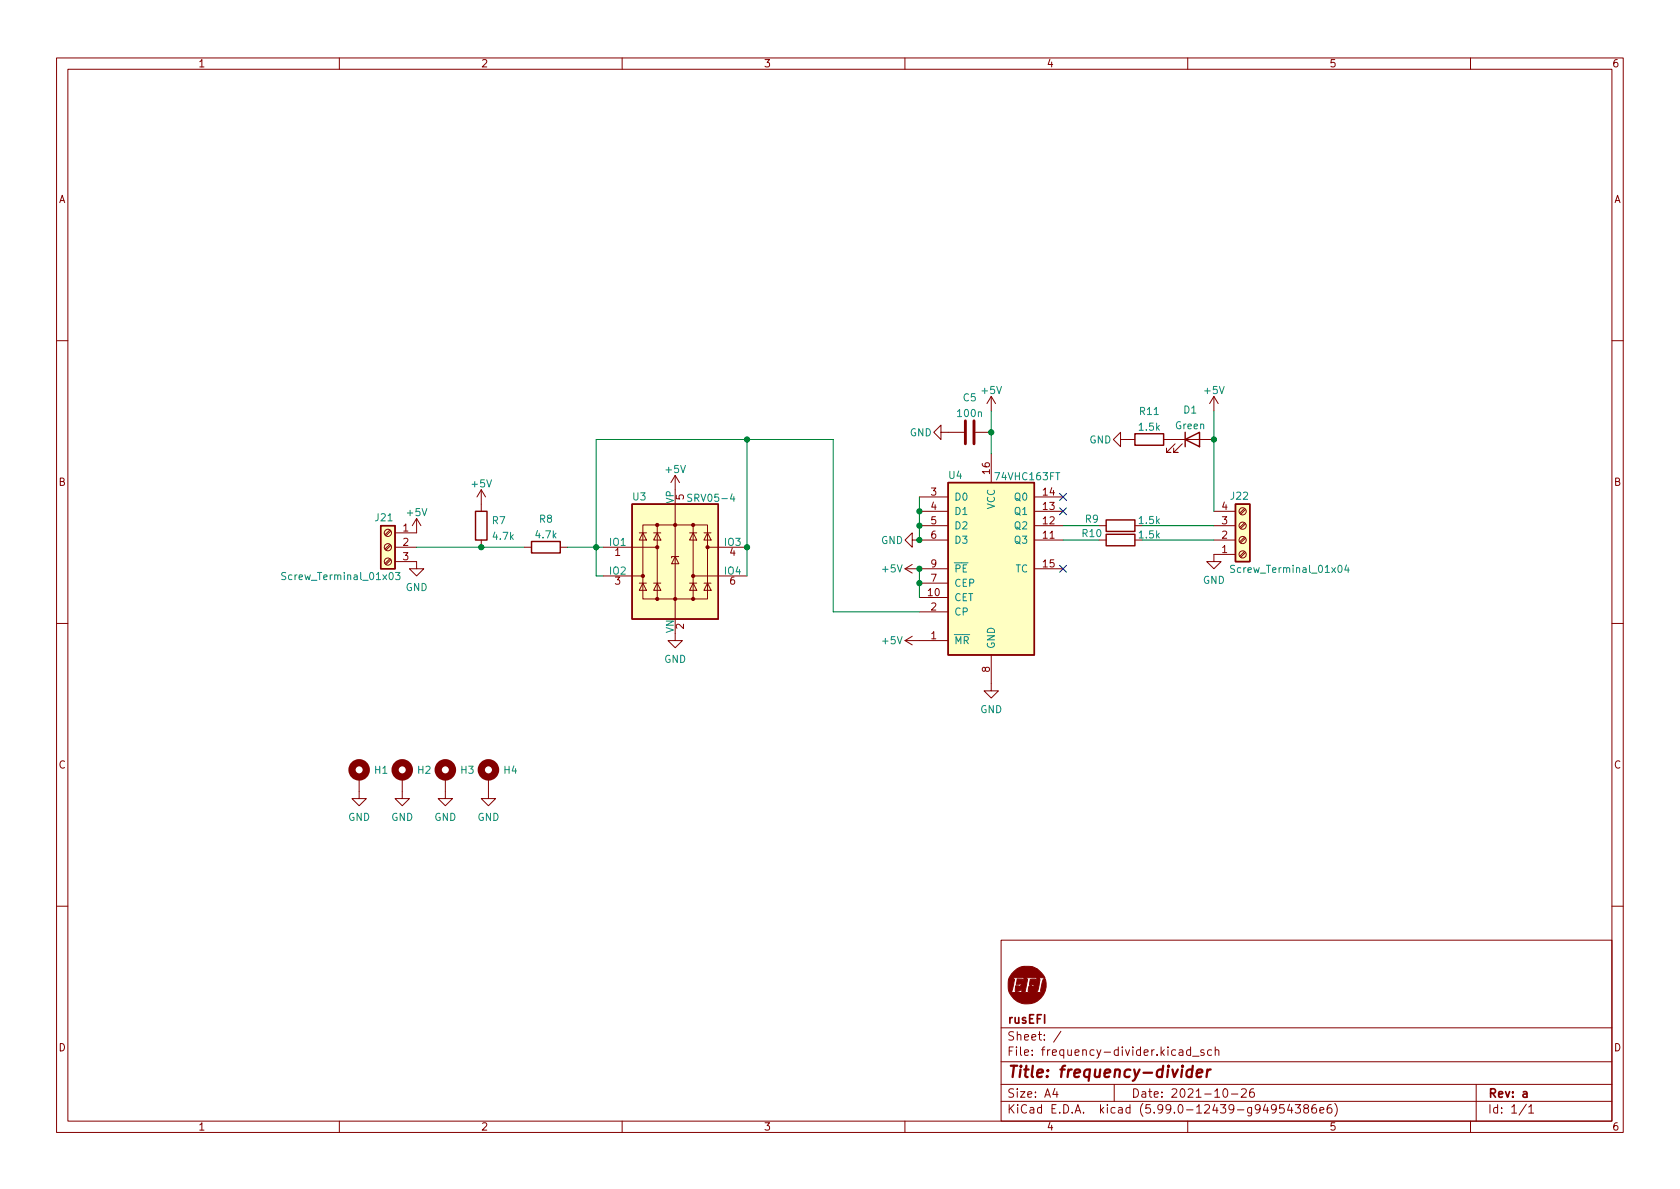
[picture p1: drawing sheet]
(kicad_sch (version 20210621) (generator eeschema)

 (paper "A4")

 (title_block
  (title "frequency-divider")
  (date "2021-10-26")
  (rev "a")
  (company "rusEFI"))

 (lib_symbols
  (symbol "74xx:74LS163" (pin_names (offset 1.016)) (in_bom yes) (on_board yes)
   (property "Reference" "U" (id 0) (at -7.62 16.51 0) (effects (font (size 1.27 1.27))))
   (property "Value" "74LS163" (id 1) (at -7.62 -16.51 0) (effects (font (size 1.27 1.27))))
   (property "Footprint" "" (id 2) (at 0 0 0) (effects (font (size 1.27 1.27)) hide))
   (property "Datasheet" "http://www.ti.com/lit/gpn/sn74LS163" (id 3) (at 0 0 0) (effects (font (size 1.27 1.27)) hide))
   (property "ki_locked" "" (id 4) (at 0 0 0) (effects (font (size 1.27 1.27))))
   (symbol "74LS163_1_0"
    (pin input line (at -12.7 -12.7 0) (length 5.08) (name "~{MR}" (effects (font (size 1.27 1.27)))) (number "1" (effects (font (size 1.27 1.27)))))
    (pin input line (at -12.7 -5.08 0) (length 5.08) (name "CET" (effects (font (size 1.27 1.27)))) (number "10" (effects (font (size 1.27 1.27)))))
    (pin output line (at 12.7 5.08 180) (length 5.08) (name "Q3" (effects (font (size 1.27 1.27)))) (number "11" (effects (font (size 1.27 1.27)))))
    (pin output line (at 12.7 7.62 180) (length 5.08) (name "Q2" (effects (font (size 1.27 1.27)))) (number "12" (effects (font (size 1.27 1.27)))))
    (pin output line (at 12.7 10.16 180) (length 5.08) (name "Q1" (effects (font (size 1.27 1.27)))) (number "13" (effects (font (size 1.27 1.27)))))
    (pin output line (at 12.7 12.7 180) (length 5.08) (name "Q0" (effects (font (size 1.27 1.27)))) (number "14" (effects (font (size 1.27 1.27)))))
    (pin output line (at 12.7 0 180) (length 5.08) (name "TC" (effects (font (size 1.27 1.27)))) (number "15" (effects (font (size 1.27 1.27)))))
    (pin power_in line (at 0 20.32 270) (length 5.08) (name "VCC" (effects (font (size 1.27 1.27)))) (number "16" (effects (font (size 1.27 1.27)))))
    (pin input line (at -12.7 -7.62 0) (length 5.08) (name "CP" (effects (font (size 1.27 1.27)))) (number "2" (effects (font (size 1.27 1.27)))))
    (pin input line (at -12.7 12.7 0) (length 5.08) (name "D0" (effects (font (size 1.27 1.27)))) (number "3" (effects (font (size 1.27 1.27)))))
    (pin input line (at -12.7 10.16 0) (length 5.08) (name "D1" (effects (font (size 1.27 1.27)))) (number "4" (effects (font (size 1.27 1.27)))))
    (pin input line (at -12.7 7.62 0) (length 5.08) (name "D2" (effects (font (size 1.27 1.27)))) (number "5" (effects (font (size 1.27 1.27)))))
    (pin input line (at -12.7 5.08 0) (length 5.08) (name "D3" (effects (font (size 1.27 1.27)))) (number "6" (effects (font (size 1.27 1.27)))))
    (pin input line (at -12.7 -2.54 0) (length 5.08) (name "CEP" (effects (font (size 1.27 1.27)))) (number "7" (effects (font (size 1.27 1.27)))))
    (pin power_in line (at 0 -20.32 90) (length 5.08) (name "GND" (effects (font (size 1.27 1.27)))) (number "8" (effects (font (size 1.27 1.27)))))
    (pin input line (at -12.7 0 0) (length 5.08) (name "~{PE}" (effects (font (size 1.27 1.27)))) (number "9" (effects (font (size 1.27 1.27))))))
   (symbol "74LS163_1_1"
    (rectangle (start -7.62 15.24) (end 7.62 -15.24) (stroke (width 0.254)) (fill (type background)))))
  (symbol "Connector:Screw_Terminal_01x03" (pin_names (offset 1.016) hide) (in_bom yes) (on_board yes)
   (property "Reference" "J" (id 0) (at 0 5.08 0) (effects (font (size 1.27 1.27))))
   (property "Value" "Screw_Terminal_01x03" (id 1) (at 0 -5.08 0) (effects (font (size 1.27 1.27))))
   (property "Footprint" "" (id 2) (at 0 0 0) (effects (font (size 1.27 1.27)) hide))
   (property "Datasheet" "~" (id 3) (at 0 0 0) (effects (font (size 1.27 1.27)) hide))
   (symbol "Screw_Terminal_01x03_1_1"
    (circle (center 0 -2.54) (radius 0.635) (stroke (width 0.1524)) (fill (type none)))
    (circle (center 0 0) (radius 0.635) (stroke (width 0.1524)) (fill (type none)))
    (circle (center 0 2.54) (radius 0.635) (stroke (width 0.1524)) (fill (type none)))
    (rectangle (start -1.27 3.81) (end 1.27 -3.81) (stroke (width 0.254)) (fill (type background)))
    (polyline (pts (xy -0.5334 -2.2098) (xy 0.3302 -3.048)) (stroke (width 0.1524)) (fill (type none)))
    (polyline (pts (xy -0.5334 0.3302) (xy 0.3302 -0.508)) (stroke (width 0.1524)) (fill (type none)))
    (polyline (pts (xy -0.5334 2.8702) (xy 0.3302 2.032)) (stroke (width 0.1524)) (fill (type none)))
    (polyline (pts (xy -0.3556 -2.032) (xy 0.508 -2.8702)) (stroke (width 0.1524)) (fill (type none)))
    (polyline (pts (xy -0.3556 0.508) (xy 0.508 -0.3302)) (stroke (width 0.1524)) (fill (type none)))
    (polyline (pts (xy -0.3556 3.048) (xy 0.508 2.2098)) (stroke (width 0.1524)) (fill (type none)))
    (pin passive line (at -5.08 2.54 0) (length 3.81) (name "Pin_1" (effects (font (size 1.27 1.27)))) (number "1" (effects (font (size 1.27 1.27)))))
    (pin passive line (at -5.08 0 0) (length 3.81) (name "Pin_2" (effects (font (size 1.27 1.27)))) (number "2" (effects (font (size 1.27 1.27)))))
    (pin passive line (at -5.08 -2.54 0) (length 3.81) (name "Pin_3" (effects (font (size 1.27 1.27)))) (number "3" (effects (font (size 1.27 1.27)))))))
  (symbol "Connector:Screw_Terminal_01x04" (pin_names (offset 1.016) hide) (in_bom yes) (on_board yes)
   (property "Reference" "J" (id 0) (at 0 5.08 0) (effects (font (size 1.27 1.27))))
   (property "Value" "Screw_Terminal_01x04" (id 1) (at 0 -7.62 0) (effects (font (size 1.27 1.27))))
   (property "Footprint" "" (id 2) (at 0 0 0) (effects (font (size 1.27 1.27)) hide))
   (property "Datasheet" "~" (id 3) (at 0 0 0) (effects (font (size 1.27 1.27)) hide))
   (symbol "Screw_Terminal_01x04_1_1"
    (circle (center 0 -5.08) (radius 0.635) (stroke (width 0.1524)) (fill (type none)))
    (circle (center 0 -2.54) (radius 0.635) (stroke (width 0.1524)) (fill (type none)))
    (circle (center 0 0) (radius 0.635) (stroke (width 0.1524)) (fill (type none)))
    (circle (center 0 2.54) (radius 0.635) (stroke (width 0.1524)) (fill (type none)))
    (rectangle (start -1.27 3.81) (end 1.27 -6.35) (stroke (width 0.254)) (fill (type background)))
    (polyline (pts (xy -0.5334 -4.7498) (xy 0.3302 -5.588)) (stroke (width 0.1524)) (fill (type none)))
    (polyline (pts (xy -0.5334 -2.2098) (xy 0.3302 -3.048)) (stroke (width 0.1524)) (fill (type none)))
    (polyline (pts (xy -0.5334 0.3302) (xy 0.3302 -0.508)) (stroke (width 0.1524)) (fill (type none)))
    (polyline (pts (xy -0.5334 2.8702) (xy 0.3302 2.032)) (stroke (width 0.1524)) (fill (type none)))
    (polyline (pts (xy -0.3556 -4.572) (xy 0.508 -5.4102)) (stroke (width 0.1524)) (fill (type none)))
    (polyline (pts (xy -0.3556 -2.032) (xy 0.508 -2.8702)) (stroke (width 0.1524)) (fill (type none)))
    (polyline (pts (xy -0.3556 0.508) (xy 0.508 -0.3302)) (stroke (width 0.1524)) (fill (type none)))
    (polyline (pts (xy -0.3556 3.048) (xy 0.508 2.2098)) (stroke (width 0.1524)) (fill (type none)))
    (pin passive line (at -5.08 2.54 0) (length 3.81) (name "Pin_1" (effects (font (size 1.27 1.27)))) (number "1" (effects (font (size 1.27 1.27)))))
    (pin passive line (at -5.08 0 0) (length 3.81) (name "Pin_2" (effects (font (size 1.27 1.27)))) (number "2" (effects (font (size 1.27 1.27)))))
    (pin passive line (at -5.08 -2.54 0) (length 3.81) (name "Pin_3" (effects (font (size 1.27 1.27)))) (number "3" (effects (font (size 1.27 1.27)))))
    (pin passive line (at -5.08 -5.08 0) (length 3.81) (name "Pin_4" (effects (font (size 1.27 1.27)))) (number "4" (effects (font (size 1.27 1.27)))))))
  (symbol "Device:C" (pin_numbers hide) (pin_names (offset 0.254)) (in_bom yes) (on_board yes)
   (property "Reference" "C" (id 0) (at 0.635 2.54 0) (effects (font (size 1.27 1.27)) (justify left)))
   (property "Value" "C" (id 1) (at 0.635 -2.54 0) (effects (font (size 1.27 1.27)) (justify left)))
   (property "Footprint" "" (id 2) (at 0.9652 -3.81 0) (effects (font (size 1.27 1.27)) hide))
   (property "Datasheet" "~" (id 3) (at 0 0 0) (effects (font (size 1.27 1.27)) hide))
   (symbol "C_0_1"
    (polyline (pts (xy -2.032 -0.762) (xy 2.032 -0.762)) (stroke (width 0.508)) (fill (type none)))
    (polyline (pts (xy -2.032 0.762) (xy 2.032 0.762)) (stroke (width 0.508)) (fill (type none))))
   (symbol "C_1_1"
    (pin passive line (at 0 3.81 270) (length 2.794) (name "~" (effects (font (size 1.27 1.27)))) (number "1" (effects (font (size 1.27 1.27)))))
    (pin passive line (at 0 -3.81 90) (length 2.794) (name "~" (effects (font (size 1.27 1.27)))) (number "2" (effects (font (size 1.27 1.27)))))))
  (symbol "Device:LED" (pin_numbers hide) (pin_names (offset 1.016) hide) (in_bom yes) (on_board yes)
   (property "Reference" "D" (id 0) (at 0 2.54 0) (effects (font (size 1.27 1.27))))
   (property "Value" "LED" (id 1) (at 0 -2.54 0) (effects (font (size 1.27 1.27))))
   (property "Footprint" "" (id 2) (at 0 0 0) (effects (font (size 1.27 1.27)) hide))
   (property "Datasheet" "~" (id 3) (at 0 0 0) (effects (font (size 1.27 1.27)) hide))
   (symbol "LED_0_1"
    (polyline (pts (xy -1.27 -1.27) (xy -1.27 1.27)) (stroke (width 0.254)) (fill (type none)))
    (polyline (pts (xy -1.27 0) (xy 1.27 0)) (stroke (width 0)) (fill (type none)))
    (polyline (pts (xy 1.27 -1.27) (xy 1.27 1.27) (xy -1.27 0) (xy 1.27 -1.27)) (stroke (width 0.254)) (fill (type none)))
    (polyline (pts (xy -3.048 -0.762) (xy -4.572 -2.286) (xy -3.81 -2.286) (xy -4.572 -2.286) (xy -4.572 -1.524)) (stroke (width 0)) (fill (type none)))
    (polyline (pts (xy -1.778 -0.762) (xy -3.302 -2.286) (xy -2.54 -2.286) (xy -3.302 -2.286) (xy -3.302 -1.524)) (stroke (width 0)) (fill (type none))))
   (symbol "LED_1_1"
    (pin passive line (at -3.81 0 0) (length 2.54) (name "K" (effects (font (size 1.27 1.27)))) (number "1" (effects (font (size 1.27 1.27)))))
    (pin passive line (at 3.81 0 180) (length 2.54) (name "A" (effects (font (size 1.27 1.27)))) (number "2" (effects (font (size 1.27 1.27)))))))
  (symbol "Device:R" (pin_numbers hide) (pin_names (offset 0)) (in_bom yes) (on_board yes)
   (property "Reference" "R" (id 0) (at 2.032 0 90) (effects (font (size 1.27 1.27))))
   (property "Value" "R" (id 1) (at 0 0 90) (effects (font (size 1.27 1.27))))
   (property "Footprint" "" (id 2) (at -1.778 0 90) (effects (font (size 1.27 1.27)) hide))
   (property "Datasheet" "~" (id 3) (at 0 0 0) (effects (font (size 1.27 1.27)) hide))
   (symbol "R_0_1"
    (rectangle (start -1.016 -2.54) (end 1.016 2.54) (stroke (width 0.254)) (fill (type none))))
   (symbol "R_1_1"
    (pin passive line (at 0 3.81 270) (length 1.27) (name "~" (effects (font (size 1.27 1.27)))) (number "1" (effects (font (size 1.27 1.27)))))
    (pin passive line (at 0 -3.81 90) (length 1.27) (name "~" (effects (font (size 1.27 1.27)))) (number "2" (effects (font (size 1.27 1.27)))))))
  (symbol "Mechanical:MountingHole_Pad" (pin_numbers hide) (pin_names (offset 1.016) hide) (in_bom yes) (on_board yes)
   (property "Reference" "H" (id 0) (at 0 6.35 0) (effects (font (size 1.27 1.27))))
   (property "Value" "MountingHole_Pad" (id 1) (at 0 4.445 0) (effects (font (size 1.27 1.27))))
   (property "Footprint" "" (id 2) (at 0 0 0) (effects (font (size 1.27 1.27)) hide))
   (property "Datasheet" "~" (id 3) (at 0 0 0) (effects (font (size 1.27 1.27)) hide))
   (symbol "MountingHole_Pad_0_1"
    (circle (center 0 1.27) (radius 1.27) (stroke (width 1.27)) (fill (type none))))
   (symbol "MountingHole_Pad_1_1"
    (pin input line (at 0 -2.54 90) (length 2.54) (name "1" (effects (font (size 1.27 1.27)))) (number "1" (effects (font (size 1.27 1.27)))))))
  (symbol "Power_Protection:SRV05-4" (pin_names (offset 0)) (in_bom yes) (on_board yes)
   (property "Reference" "U" (id 0) (at -5.08 11.43 0) (effects (font (size 1.27 1.27)) (justify right)))
   (property "Value" "SRV05-4" (id 1) (at 2.54 11.43 0) (effects (font (size 1.27 1.27)) (justify left)))
   (property "Footprint" "Package_TO_SOT_SMD:SOT-23-6" (id 2) (at 17.78 -11.43 0) (effects (font (size 1.27 1.27)) hide))
   (property "Datasheet" "http://www.onsemi.com/pub/Collateral/SRV05-4-D.PDF" (id 3) (at 0 0 0) (effects (font (size 1.27 1.27)) hide))
   (symbol "SRV05-4_0_0"
    (rectangle (start -5.715 6.477) (end 5.715 -6.604) (stroke (width 0)) (fill (type none)))
    (polyline (pts (xy -3.175 -6.604) (xy -3.175 6.477)) (stroke (width 0)) (fill (type none)))
    (polyline (pts (xy 3.175 6.477) (xy 3.175 -6.604)) (stroke (width 0)) (fill (type none))))
   (symbol "SRV05-4_0_1"
    (circle (center -5.715 -2.54) (radius 0.2794) (stroke (width 0)) (fill (type outline)))
    (circle (center -3.175 -6.604) (radius 0.2794) (stroke (width 0)) (fill (type outline)))
    (circle (center -3.175 2.54) (radius 0.2794) (stroke (width 0)) (fill (type outline)))
    (circle (center -3.175 6.477) (radius 0.2794) (stroke (width 0)) (fill (type outline)))
    (circle (center 0 -6.604) (radius 0.2794) (stroke (width 0)) (fill (type outline)))
    (circle (center 0 6.477) (radius 0.2794) (stroke (width 0)) (fill (type outline)))
    (circle (center 3.175 -6.604) (radius 0.2794) (stroke (width 0)) (fill (type outline)))
    (circle (center 3.175 -2.54) (radius 0.2794) (stroke (width 0)) (fill (type outline)))
    (circle (center 3.175 6.477) (radius 0.2794) (stroke (width 0)) (fill (type outline)))
    (circle (center 5.715 2.54) (radius 0.2794) (stroke (width 0)) (fill (type outline)))
    (rectangle (start -7.62 10.16) (end 7.62 -10.16) (stroke (width 0.254)) (fill (type background)))
    (polyline (pts (xy -7.747 2.54) (xy -3.175 2.54)) (stroke (width 0)) (fill (type none)))
    (polyline (pts (xy -7.62 -2.54) (xy -5.715 -2.54)) (stroke (width 0)) (fill (type none)))
    (polyline (pts (xy -5.08 -3.81) (xy -6.35 -3.81)) (stroke (width 0)) (fill (type none)))
    (polyline (pts (xy -5.08 5.08) (xy -6.35 5.08)) (stroke (width 0)) (fill (type none)))
    (polyline (pts (xy -2.54 -3.81) (xy -3.81 -3.81)) (stroke (width 0)) (fill (type none)))
    (polyline (pts (xy -2.54 5.08) (xy -3.81 5.08)) (stroke (width 0)) (fill (type none)))
    (polyline (pts (xy 0 10.16) (xy 0 -10.16)) (stroke (width 0)) (fill (type none)))
    (polyline (pts (xy 3.81 -3.81) (xy 2.54 -3.81)) (stroke (width 0)) (fill (type none)))
    (polyline (pts (xy 3.81 5.08) (xy 2.54 5.08)) (stroke (width 0)) (fill (type none)))
    (polyline (pts (xy 6.35 -3.81) (xy 5.08 -3.81)) (stroke (width 0)) (fill (type none)))
    (polyline (pts (xy 6.35 5.08) (xy 5.08 5.08)) (stroke (width 0)) (fill (type none)))
    (polyline (pts (xy 7.62 -2.54) (xy 3.175 -2.54)) (stroke (width 0)) (fill (type none)))
    (polyline (pts (xy 7.62 2.54) (xy 5.715 2.54)) (stroke (width 0)) (fill (type none)))
    (polyline (pts (xy 0.635 0.889) (xy -0.635 0.889) (xy -0.635 0.635)) (stroke (width 0)) (fill (type none)))
    (polyline (pts (xy -5.08 -5.08) (xy -6.35 -5.08) (xy -5.715 -3.81) (xy -5.08 -5.08)) (stroke (width 0)) (fill (type none)))
    (polyline (pts (xy -5.08 3.81) (xy -6.35 3.81) (xy -5.715 5.08) (xy -5.08 3.81)) (stroke (width 0)) (fill (type none)))
    (polyline (pts (xy -2.54 -5.08) (xy -3.81 -5.08) (xy -3.175 -3.81) (xy -2.54 -5.08)) (stroke (width 0)) (fill (type none)))
    (polyline (pts (xy -2.54 3.81) (xy -3.81 3.81) (xy -3.175 5.08) (xy -2.54 3.81)) (stroke (width 0)) (fill (type none)))
    (polyline (pts (xy 0.635 -0.381) (xy -0.635 -0.381) (xy 0 0.889) (xy 0.635 -0.381)) (stroke (width 0)) (fill (type none)))
    (polyline (pts (xy 3.81 -5.08) (xy 2.54 -5.08) (xy 3.175 -3.81) (xy 3.81 -5.08)) (stroke (width 0)) (fill (type none)))
    (polyline (pts (xy 3.81 3.81) (xy 2.54 3.81) (xy 3.175 5.08) (xy 3.81 3.81)) (stroke (width 0)) (fill (type none)))
    (polyline (pts (xy 6.35 -5.08) (xy 5.08 -5.08) (xy 5.715 -3.81) (xy 6.35 -5.08)) (stroke (width 0)) (fill (type none)))
    (polyline (pts (xy 6.35 3.81) (xy 5.08 3.81) (xy 5.715 5.08) (xy 6.35 3.81)) (stroke (width 0)) (fill (type none))))
   (symbol "SRV05-4_1_1"
    (pin passive line (at -12.7 2.54 0) (length 5.08) (name "IO1" (effects (font (size 1.27 1.27)))) (number "1" (effects (font (size 1.27 1.27)))))
    (pin passive line (at 0 -12.7 90) (length 2.54) (name "VN" (effects (font (size 1.27 1.27)))) (number "2" (effects (font (size 1.27 1.27)))))
    (pin passive line (at -12.7 -2.54 0) (length 5.08) (name "IO2" (effects (font (size 1.27 1.27)))) (number "3" (effects (font (size 1.27 1.27)))))
    (pin passive line (at 12.7 2.54 180) (length 5.08) (name "IO3" (effects (font (size 1.27 1.27)))) (number "4" (effects (font (size 1.27 1.27)))))
    (pin passive line (at 0 12.7 270) (length 2.54) (name "VP" (effects (font (size 1.27 1.27)))) (number "5" (effects (font (size 1.27 1.27)))))
    (pin passive line (at 12.7 -2.54 180) (length 5.08) (name "IO4" (effects (font (size 1.27 1.27)))) (number "6" (effects (font (size 1.27 1.27)))))))
  (symbol "power:+5V" (power) (pin_names (offset 0)) (in_bom yes) (on_board yes)
   (property "Reference" "#PWR" (id 0) (at 0 -3.81 0) (effects (font (size 1.27 1.27)) hide))
   (property "Value" "+5V" (id 1) (at 0 3.556 0) (effects (font (size 1.27 1.27))))
   (property "Footprint" "" (id 2) (at 0 0 0) (effects (font (size 1.27 1.27)) hide))
   (property "Datasheet" "" (id 3) (at 0 0 0) (effects (font (size 1.27 1.27)) hide))
   (symbol "+5V_0_1"
    (polyline (pts (xy -0.762 1.27) (xy 0 2.54)) (stroke (width 0)) (fill (type none)))
    (polyline (pts (xy 0 0) (xy 0 2.54)) (stroke (width 0)) (fill (type none)))
    (polyline (pts (xy 0 2.54) (xy 0.762 1.27)) (stroke (width 0)) (fill (type none))))
   (symbol "+5V_1_1"
    (pin power_in line (at 0 0 90) (length 0) hide (name "+5V" (effects (font (size 1.27 1.27)))) (number "1" (effects (font (size 1.27 1.27)))))))
  (symbol "power:GND" (power) (pin_names (offset 0)) (in_bom yes) (on_board yes)
   (property "Reference" "#PWR" (id 0) (at 0 -6.35 0) (effects (font (size 1.27 1.27)) hide))
   (property "Value" "GND" (id 1) (at 0 -3.81 0) (effects (font (size 1.27 1.27))))
   (property "Footprint" "" (id 2) (at 0 0 0) (effects (font (size 1.27 1.27)) hide))
   (property "Datasheet" "" (id 3) (at 0 0 0) (effects (font (size 1.27 1.27)) hide))
   (symbol "GND_0_1"
    (polyline (pts (xy 0 0) (xy 0 -1.27) (xy 1.27 -1.27) (xy 0 -2.54) (xy -1.27 -1.27) (xy 0 -1.27)) (stroke (width 0)) (fill (type none))))
   (symbol "GND_1_1"
    (pin power_in line (at 0 0 270) (length 0) hide (name "GND" (effects (font (size 1.27 1.27)))) (number "1" (effects (font (size 1.27 1.27)))))))
  (symbol "rusefi_logo:RUSEFI_LOGO" (pin_names (offset 1.016)) (in_bom yes) (on_board yes)
   (property "Reference" "G" (id 0) (at 0 -2.6162 0) (effects (font (size 1.524 1.524)) hide))
   (property "Value" "RUSEFI_LOGO" (id 1) (at 0 2.6162 0) (effects (font (size 1.524 1.524)) hide))
   (property "Footprint" "kicad6-libraries:rusefi_logo" (id 2) (at 0 0 0) (effects (font (size 1.27 1.27)) hide))
   (property "Datasheet" "" (id 3) (at 0 0 0) (effects (font (size 1.27 1.27)) hide))
   (symbol "RUSEFI_LOGO_0_0"
    (polyline (pts (xy 3.3528 0.4064) (xy 3.3274 0.5334) (xy 3.2766 0.8636) (xy 3.2004 1.0922) (xy 3.1242 1.2192) (xy 3.048 1.2192) (xy 3.0226 1.1938) (xy 2.8702 1.0922) (xy 2.8448 1.0668) (xy 2.7686 0.889) (xy 2.667 0.5588) (xy 2.5654 0.0762) (xy 2.5146 -0.1778) (xy 2.4384 -0.5588) (xy 2.3876 -0.8128) (xy 2.3876 -0.9906) (xy 2.3876 -1.0668) (xy 2.4384 -1.0922) (xy 2.4892 -1.0922) (xy 2.54 -1.1176) (xy 2.6162 -1.1938) (xy 2.5654 -1.2192) (xy 2.3876 -1.2446) (xy 2.1082 -1.27) (xy 2.0066 -1.27) (xy 1.7526 -1.2446) (xy 1.6256 -1.1938) (xy 1.6002 -1.143) (xy 1.7526 -1.0668) (xy 1.778 -1.0668) (xy 1.8542 -1.016) (xy 1.905 -0.8636) (xy 1.9812 -0.6096) (xy 2.0574 -0.2032) (xy 2.1082 0.0254) (xy 2.159 0.381) (xy 2.2098 0.6858) (xy 2.2606 0.8636) (xy 2.2606 0.9144) (xy 2.2606 1.0668) (xy 2.159 1.1176) (xy 2.1082 1.1176) (xy 2.0828 1.2446) (xy 2.1336 1.2954) (xy 2.3114 1.3462) (xy 2.6416 1.3462) (xy 3.1496 1.3462) (xy 2.9464 1.6764) (xy 2.8956 1.778) (xy 2.4638 2.286) (xy 1.9812 2.7432) (xy 1.7526 2.8956) (xy 1.7526 1.3462) (xy 1.7018 1.0922) (xy 1.651 0.9144) (xy 1.5494 0.8382) (xy 1.4986 0.8636) (xy 1.4986 0.9906) (xy 1.4986 1.016) (xy 1.4732 1.0668) (xy 1.3462 1.0922) (xy 1.0668 1.0922) (xy 0.8636 1.0922) (xy 0.6604 1.0668) (xy 0.5588 1.0414) (xy 0.5334 0.9906) (xy 0.508 0.7874) (xy 0.4572 0.5334) (xy 0.4064 0.0762) (xy 0.6858 0.0762) (xy 0.7112 0.1016) (xy 0.9398 0.127) (xy 1.0668 0.1778) (xy 1.1684 0.254) (xy 1.2192 0.2032) (xy 1.1938 -0.0254) (xy 1.1684 -0.127) (xy 1.0668 -0.2286) (xy 0.9652 -0.254) (xy 0.9398 -0.1778) (xy 0.9144 -0.127) (xy 0.762 -0.0762) (xy 0.5842 -0.0762) (xy 0.4064 -0.127) (xy 0.3048 -0.2032) (xy 0.3048 -0.254) (xy 0.254 -0.4318) (xy 0.2032 -0.7112) (xy 0.2032 -0.7366) (xy 0.1778 -0.9652) (xy 0.2032 -1.0668) (xy 0.2794 -1.0922) (xy 0.3556 -1.1176) (xy 0.4318 -1.1938) (xy 0.3556 -1.2192) (xy 0.1778 -1.2446) (xy -0.0762 -1.27) (xy -0.3302 -1.2446) (xy -0.508 -1.2192) (xy -0.5842 -1.1938) (xy -0.5842 -1.143) (xy -0.4572 -1.0922) (xy -0.4064 -1.0922) (xy -0.3302 -1.0668) (xy -0.3302 -0.9652) (xy -0.2794 -0.7366) (xy -0.2032 -0.381) (xy -0.127 0) (xy -0.0508 0.4572) (xy 0.0254 0.762) (xy 0.0508 0.9652) (xy 0.0762 1.0668) (xy 0.0508 1.0922) (xy 0 1.1176) (xy -0.0508 1.0922) (xy -0.1016 1.1176) (xy -0.1778 1.2192) (xy -0.1524 1.27) (xy -0.0762 1.3208) (xy 0.0762 1.3462) (xy 0.3556 1.3462) (xy 0.7874 1.3462) (xy 1.7526 1.3462) (xy 1.7526 2.8956) (xy 1.4478 3.0734) (xy 1.3462 3.1242) (xy 1.1176 3.2258) (xy 0.9144 3.302) (xy 0.6858 3.3274) (xy 0.381 3.3528) (xy -0.0508 3.3528) (xy -0.1016 3.3528) (xy -0.508 3.3528) (xy -0.5334 3.3528) (xy -0.5334 1.3462) (xy -0.5842 1.0922) (xy -0.635 0.9144) (xy -0.7366 0.8382) (xy -0.7874 0.8636) (xy -0.7874 0.9652) (xy -0.7874 1.016) (xy -0.8128 1.0668) (xy -0.9652 1.0922) (xy -1.2446 1.0922) (xy -1.7526 1.1176) (xy -1.8288 0.635) (xy -1.9304 0.1778) (xy -1.6002 0.1778) (xy -1.524 0.1778) (xy -1.3462 0.2032) (xy -1.27 0.254) (xy -1.27 0.3048) (xy -1.1684 0.3302) (xy -1.143 0.3302) (xy -1.0668 0.2794) (xy -1.0922 0.0762) (xy -1.1684 -0.1016) (xy -1.2446 -0.2286) (xy -1.3208 -0.254) (xy -1.3462 -0.1778) (xy -1.3716 -0.1524) (xy -1.4732 -0.1016) (xy -1.7018 -0.0762) (xy -2.032 -0.0762) (xy -2.0828 -0.5588) (xy -2.1082 -0.7366) (xy -2.1082 -0.9652) (xy -2.0828 -1.0668) (xy -2.0574 -1.0922) (xy -1.905 -1.0922) (xy -1.6764 -1.0668) (xy -1.4478 -1.016) (xy -1.27 -0.9398) (xy -1.1938 -0.889) (xy -1.1684 -0.8128) (xy -1.0668 -0.762) (xy -0.9652 -0.8128) (xy -0.9398 -1.016) (xy -0.9398 -1.27) (xy -1.9558 -1.27) (xy -2.286 -1.27) (xy -2.6416 -1.2446) (xy -2.8702 -1.2192) (xy -2.921 -1.1938) (xy -2.8956 -1.143) (xy -2.7686 -1.0922) (xy -2.7432 -1.0922) (xy -2.667 -0.9398) (xy -2.5654 -0.6096) (xy -2.4638 -0.1524) (xy -2.3876 0.2032) (xy -2.3368 0.5588) (xy -2.2606 0.8128) (xy -2.2352 0.9652) (xy -2.2352 1.0414) (xy -2.3368 1.0922) (xy -2.3876 1.1176) (xy -2.4638 1.2192) (xy -2.4384 1.27) (xy -2.3622 1.3208) (xy -2.2098 1.3462) (xy -1.9304 1.3462) (xy -1.4986 1.3462) (xy -0.5334 1.3462) (xy -0.5334 3.3528) (xy -0.8128 3.3274) (xy -1.0414 3.2766) (xy -1.2446 3.2004) (xy -1.4732 3.0988) (xy -1.8034 2.921) (xy -2.3114 2.4892) (xy -2.7686 2.0066) (xy -3.0988 1.4732) (xy -3.1242 1.4478) (xy -3.2258 1.2192) (xy -3.302 1.016) (xy -3.3274 0.7874) (xy -3.3528 0.4826) (xy -3.3528 0.0508) (xy -3.3528 0) (xy -3.3528 -0.4064) (xy -3.3274 -0.7112) (xy -3.2766 -0.9144) (xy -3.2258 -1.1176) (xy -3.1242 -1.3462) (xy -2.8194 -1.8288) (xy -2.3368 -2.413) (xy -1.7272 -2.8702) (xy -1.0668 -3.1496) (xy -0.9398 -3.2004) (xy -0.4826 -3.2766) (xy 0.127 -3.2766) (xy 0.6858 -3.2258) (xy 1.27 -3.0734) (xy 1.8034 -2.794) (xy 2.3114 -2.3622) (xy 2.4638 -2.2098) (xy 2.8956 -1.651) (xy 3.2004 -0.9906) (xy 3.3528 -0.3048) (xy 3.3528 0.4064) (xy 3.3528 0.4064)) (stroke (width 0.0254)) (fill (type outline))))))

 (junction (at 85.09 96.52) (diameter 0) (color 0 0 0 0))
 (junction (at 105.41 96.52) (diameter 0) (color 0 0 0 0))
 (junction (at 132.08 77.47) (diameter 0) (color 0 0 0 0))
 (junction (at 132.08 96.52) (diameter 0) (color 0 0 0 0))
 (junction (at 162.56 90.17) (diameter 0) (color 0 0 0 0))
 (junction (at 162.56 92.71) (diameter 0) (color 0 0 0 0))
 (junction (at 162.56 95.25) (diameter 0) (color 0 0 0 0))
 (junction (at 162.56 100.33) (diameter 0) (color 0 0 0 0))
 (junction (at 162.56 102.87) (diameter 0) (color 0 0 0 0))
 (junction (at 175.26 76.2) (diameter 0) (color 0 0 0 0))
 (junction (at 214.63 77.47) (diameter 0) (color 0 0 0 0))

 (no_connect (at 187.96 87.63))
 (no_connect (at 187.96 90.17))
 (no_connect (at 187.96 100.33))

 (wire (pts (xy 73.66 96.52) (xy 85.09 96.52)) (stroke (width 0) (type default) (color 0 0 0 0)))
 (wire (pts (xy 85.09 96.52) (xy 92.71 96.52)) (stroke (width 0) (type default) (color 0 0 0 0)))
 (wire (pts (xy 100.33 96.52) (xy 105.41 96.52)) (stroke (width 0) (type default) (color 0 0 0 0)))
 (wire (pts (xy 105.41 77.47) (xy 105.41 96.52)) (stroke (width 0) (type default) (color 0 0 0 0)))
 (wire (pts (xy 105.41 96.52) (xy 105.41 101.6)) (stroke (width 0) (type default) (color 0 0 0 0)))
 (wire (pts (xy 105.41 96.52) (xy 106.68 96.52)) (stroke (width 0) (type default) (color 0 0 0 0)))
 (wire (pts (xy 105.41 101.6) (xy 106.68 101.6)) (stroke (width 0) (type default) (color 0 0 0 0)))
 (wire (pts (xy 132.08 77.47) (xy 105.41 77.47)) (stroke (width 0) (type default) (color 0 0 0 0)))
 (wire (pts (xy 132.08 77.47) (xy 132.08 96.52)) (stroke (width 0) (type default) (color 0 0 0 0)))
 (wire (pts (xy 132.08 96.52) (xy 132.08 101.6)) (stroke (width 0) (type default) (color 0 0 0 0)))
 (wire (pts (xy 147.32 77.47) (xy 132.08 77.47)) (stroke (width 0) (type default) (color 0 0 0 0)))
 (wire (pts (xy 147.32 107.95) (xy 147.32 77.47)) (stroke (width 0) (type default) (color 0 0 0 0)))
 (wire (pts (xy 162.56 87.63) (xy 162.56 90.17)) (stroke (width 0) (type default) (color 0 0 0 0)))
 (wire (pts (xy 162.56 90.17) (xy 162.56 92.71)) (stroke (width 0) (type default) (color 0 0 0 0)))
 (wire (pts (xy 162.56 92.71) (xy 162.56 95.25)) (stroke (width 0) (type default) (color 0 0 0 0)))
 (wire (pts (xy 162.56 100.33) (xy 162.56 102.87)) (stroke (width 0) (type default) (color 0 0 0 0)))
 (wire (pts (xy 162.56 102.87) (xy 162.56 105.41)) (stroke (width 0) (type default) (color 0 0 0 0)))
 (wire (pts (xy 162.56 107.95) (xy 147.32 107.95)) (stroke (width 0) (type default) (color 0 0 0 0)))
 (wire (pts (xy 175.26 72.39) (xy 175.26 76.2)) (stroke (width 0) (type default) (color 0 0 0 0)))
 (wire (pts (xy 175.26 76.2) (xy 175.26 80.01)) (stroke (width 0) (type default) (color 0 0 0 0)))
 (wire (pts (xy 194.31 92.71) (xy 187.96 92.71)) (stroke (width 0) (type default) (color 0 0 0 0)))
 (wire (pts (xy 194.31 95.25) (xy 187.96 95.25)) (stroke (width 0) (type default) (color 0 0 0 0)))
 (wire (pts (xy 214.63 72.39) (xy 214.63 77.47)) (stroke (width 0) (type default) (color 0 0 0 0)))
 (wire (pts (xy 214.63 77.47) (xy 214.63 90.17)) (stroke (width 0) (type default) (color 0 0 0 0)))
 (wire (pts (xy 214.63 92.71) (xy 201.93 92.71)) (stroke (width 0) (type default) (color 0 0 0 0)))
 (wire (pts (xy 214.63 95.25) (xy 201.93 95.25)) (stroke (width 0) (type default) (color 0 0 0 0)))

 (symbol (lib_id "power:+5V") (at 73.66 93.98 0) (unit 1) (in_bom yes) (on_board yes) (fields_autoplaced)
  (property "Reference" "#PWR0161" (id 0) (at 73.66 97.79 0) (effects (font (size 1.27 1.27)) hide))
  (property "Value" "+5V" (id 1) (at 73.66 90.3754 0))
  (property "Footprint" "" (id 2) (at 73.66 93.98 0) (effects (font (size 1.27 1.27)) hide))
  (property "Datasheet" "" (id 3) (at 73.66 93.98 0) (effects (font (size 1.27 1.27)) hide)) (pin "1"))

 (symbol (lib_id "power:+5V") (at 85.09 88.9 0) (unit 1) (in_bom yes) (on_board yes) (fields_autoplaced)
  (property "Reference" "#PWR0157" (id 0) (at 85.09 92.71 0) (effects (font (size 1.27 1.27)) hide))
  (property "Value" "+5V" (id 1) (at 85.09 85.2954 0))
  (property "Footprint" "" (id 2) (at 85.09 88.9 0) (effects (font (size 1.27 1.27)) hide))
  (property "Datasheet" "" (id 3) (at 85.09 88.9 0) (effects (font (size 1.27 1.27)) hide)) (pin "1"))

 (symbol (lib_id "power:+5V") (at 119.38 86.36 0) (unit 1) (in_bom yes) (on_board yes)
  (property "Reference" "#PWR0159" (id 0) (at 119.38 90.17 0) (effects (font (size 1.27 1.27)) hide))
  (property "Value" "+5V" (id 1) (at 119.38 82.7554 0))
  (property "Footprint" "" (id 2) (at 119.38 86.36 0) (effects (font (size 1.27 1.27)) hide))
  (property "Datasheet" "" (id 3) (at 119.38 86.36 0) (effects (font (size 1.27 1.27)) hide)) (pin "1"))

 (symbol (lib_id "power:+5V") (at 162.56 100.33 90) (unit 1) (in_bom yes) (on_board yes)
  (property "Reference" "#PWR0150" (id 0) (at 166.37 100.33 0) (effects (font (size 1.27 1.27)) hide))
  (property "Value" "+5V" (id 1) (at 157.6854 100.33 90))
  (property "Footprint" "" (id 2) (at 162.56 100.33 0) (effects (font (size 1.27 1.27)) hide))
  (property "Datasheet" "" (id 3) (at 162.56 100.33 0) (effects (font (size 1.27 1.27)) hide)) (pin "1"))

 (symbol (lib_id "power:+5V") (at 162.56 113.03 90) (unit 1) (in_bom yes) (on_board yes)
  (property "Reference" "#PWR0149" (id 0) (at 166.37 113.03 0) (effects (font (size 1.27 1.27)) hide))
  (property "Value" "+5V" (id 1) (at 157.6854 113.03 90))
  (property "Footprint" "" (id 2) (at 162.56 113.03 0) (effects (font (size 1.27 1.27)) hide))
  (property "Datasheet" "" (id 3) (at 162.56 113.03 0) (effects (font (size 1.27 1.27)) hide)) (pin "1"))

 (symbol (lib_id "power:+5V") (at 175.26 72.39 0) (unit 1) (in_bom yes) (on_board yes)
  (property "Reference" "#PWR0155" (id 0) (at 175.26 76.2 0) (effects (font (size 1.27 1.27)) hide))
  (property "Value" "+5V" (id 1) (at 175.26 68.7854 0))
  (property "Footprint" "" (id 2) (at 175.26 72.39 0) (effects (font (size 1.27 1.27)) hide))
  (property "Datasheet" "" (id 3) (at 175.26 72.39 0) (effects (font (size 1.27 1.27)) hide)) (pin "1"))

 (symbol (lib_id "power:+5V") (at 214.63 72.39 0) (unit 1) (in_bom yes) (on_board yes)
  (property "Reference" "#PWR0153" (id 0) (at 214.63 76.2 0) (effects (font (size 1.27 1.27)) hide))
  (property "Value" "+5V" (id 1) (at 214.63 68.7854 0))
  (property "Footprint" "" (id 2) (at 214.63 72.39 0) (effects (font (size 1.27 1.27)) hide))
  (property "Datasheet" "" (id 3) (at 214.63 72.39 0) (effects (font (size 1.27 1.27)) hide)) (pin "1"))

 (symbol (lib_id "power:GND") (at 63.5 139.7 0) (unit 1) (in_bom yes) (on_board yes) (fields_autoplaced)
  (property "Reference" "#PWR01" (id 0) (at 63.5 146.05 0) (effects (font (size 1.27 1.27)) hide))
  (property "Value" "GND" (id 1) (at 63.5 144.2626 0))
  (property "Footprint" "" (id 2) (at 63.5 139.7 0) (effects (font (size 1.27 1.27)) hide))
  (property "Datasheet" "" (id 3) (at 63.5 139.7 0) (effects (font (size 1.27 1.27)) hide)) (pin "1"))

 (symbol (lib_id "power:GND") (at 71.12 139.7 0) (unit 1) (in_bom yes) (on_board yes) (fields_autoplaced)
  (property "Reference" "#PWR02" (id 0) (at 71.12 146.05 0) (effects (font (size 1.27 1.27)) hide))
  (property "Value" "GND" (id 1) (at 71.12 144.2626 0))
  (property "Footprint" "" (id 2) (at 71.12 139.7 0) (effects (font (size 1.27 1.27)) hide))
  (property "Datasheet" "" (id 3) (at 71.12 139.7 0) (effects (font (size 1.27 1.27)) hide)) (pin "1"))

 (symbol (lib_id "power:GND") (at 73.66 99.06 0) (unit 1) (in_bom yes) (on_board yes) (fields_autoplaced)
  (property "Reference" "#PWR0160" (id 0) (at 73.66 105.41 0) (effects (font (size 1.27 1.27)) hide))
  (property "Value" "GND" (id 1) (at 73.66 103.6226 0))
  (property "Footprint" "" (id 2) (at 73.66 99.06 0) (effects (font (size 1.27 1.27)) hide))
  (property "Datasheet" "" (id 3) (at 73.66 99.06 0) (effects (font (size 1.27 1.27)) hide)) (pin "1"))

 (symbol (lib_id "power:GND") (at 78.74 139.7 0) (unit 1) (in_bom yes) (on_board yes) (fields_autoplaced)
  (property "Reference" "#PWR03" (id 0) (at 78.74 146.05 0) (effects (font (size 1.27 1.27)) hide))
  (property "Value" "GND" (id 1) (at 78.74 144.2626 0))
  (property "Footprint" "" (id 2) (at 78.74 139.7 0) (effects (font (size 1.27 1.27)) hide))
  (property "Datasheet" "" (id 3) (at 78.74 139.7 0) (effects (font (size 1.27 1.27)) hide)) (pin "1"))

 (symbol (lib_id "power:GND") (at 86.36 139.7 0) (unit 1) (in_bom yes) (on_board yes) (fields_autoplaced)
  (property "Reference" "#PWR04" (id 0) (at 86.36 146.05 0) (effects (font (size 1.27 1.27)) hide))
  (property "Value" "GND" (id 1) (at 86.36 144.2626 0))
  (property "Footprint" "" (id 2) (at 86.36 139.7 0) (effects (font (size 1.27 1.27)) hide))
  (property "Datasheet" "" (id 3) (at 86.36 139.7 0) (effects (font (size 1.27 1.27)) hide)) (pin "1"))

 (symbol (lib_id "power:GND") (at 119.38 111.76 0) (unit 1) (in_bom yes) (on_board yes) (fields_autoplaced)
  (property "Reference" "#PWR0162" (id 0) (at 119.38 118.11 0) (effects (font (size 1.27 1.27)) hide))
  (property "Value" "GND" (id 1) (at 119.38 116.3226 0))
  (property "Footprint" "" (id 2) (at 119.38 111.76 0) (effects (font (size 1.27 1.27)) hide))
  (property "Datasheet" "" (id 3) (at 119.38 111.76 0) (effects (font (size 1.27 1.27)) hide)) (pin "1"))

 (symbol (lib_id "power:GND") (at 162.56 95.25 270) (unit 1) (in_bom yes) (on_board yes)
  (property "Reference" "#PWR0158" (id 0) (at 156.21 95.25 0) (effects (font (size 1.27 1.27)) hide))
  (property "Value" "GND" (id 1) (at 155.7076 95.3043 90) (effects (font (size 1.27 1.27)) (justify left)))
  (property "Footprint" "" (id 2) (at 162.56 95.25 0) (effects (font (size 1.27 1.27)) hide))
  (property "Datasheet" "" (id 3) (at 162.56 95.25 0) (effects (font (size 1.27 1.27)) hide)) (pin "1"))

 (symbol (lib_id "power:GND") (at 167.64 76.2 270) (unit 1) (in_bom yes) (on_board yes)
  (property "Reference" "#PWR0156" (id 0) (at 161.29 76.2 0) (effects (font (size 1.27 1.27)) hide))
  (property "Value" "GND" (id 1) (at 160.7876 76.2543 90) (effects (font (size 1.27 1.27)) (justify left)))
  (property "Footprint" "" (id 2) (at 167.64 76.2 0) (effects (font (size 1.27 1.27)) hide))
  (property "Datasheet" "" (id 3) (at 167.64 76.2 0) (effects (font (size 1.27 1.27)) hide)) (pin "1"))

 (symbol (lib_id "power:GND") (at 175.26 120.65 0) (unit 1) (in_bom yes) (on_board yes) (fields_autoplaced)
  (property "Reference" "#PWR0151" (id 0) (at 175.26 127 0) (effects (font (size 1.27 1.27)) hide))
  (property "Value" "GND" (id 1) (at 175.26 125.2126 0))
  (property "Footprint" "" (id 2) (at 175.26 120.65 0) (effects (font (size 1.27 1.27)) hide))
  (property "Datasheet" "" (id 3) (at 175.26 120.65 0) (effects (font (size 1.27 1.27)) hide)) (pin "1"))

 (symbol (lib_id "power:GND") (at 199.39 77.47 270) (unit 1) (in_bom yes) (on_board yes)
  (property "Reference" "#PWR0154" (id 0) (at 193.04 77.47 0) (effects (font (size 1.27 1.27)) hide))
  (property "Value" "GND" (id 1) (at 192.5376 77.5243 90) (effects (font (size 1.27 1.27)) (justify left)))
  (property "Footprint" "" (id 2) (at 199.39 77.47 0) (effects (font (size 1.27 1.27)) hide))
  (property "Datasheet" "" (id 3) (at 199.39 77.47 0) (effects (font (size 1.27 1.27)) hide)) (pin "1"))

 (symbol (lib_id "power:GND") (at 214.63 97.79 0) (unit 1) (in_bom yes) (on_board yes) (fields_autoplaced)
  (property "Reference" "#PWR0152" (id 0) (at 214.63 104.14 0) (effects (font (size 1.27 1.27)) hide))
  (property "Value" "GND" (id 1) (at 214.63 102.3526 0))
  (property "Footprint" "" (id 2) (at 214.63 97.79 0) (effects (font (size 1.27 1.27)) hide))
  (property "Datasheet" "" (id 3) (at 214.63 97.79 0) (effects (font (size 1.27 1.27)) hide)) (pin "1"))

 (symbol (lib_id "Device:R") (at 85.09 92.71 180) (unit 1) (in_bom yes) (on_board yes) (fields_autoplaced)
  (property "Reference" "R7" (id 0) (at 86.8681 91.8015 0) (effects (font (size 1.27 1.27)) (justify right)))
  (property "Value" "4.7k" (id 1) (at 86.8681 94.5766 0) (effects (font (size 1.27 1.27)) (justify right)))
  (property "Footprint" "Resistor_SMD:R_0603_1608Metric_Pad0.98x0.95mm_HandSolder" (id 2) (at 86.868 92.71 90) (effects (font (size 1.27 1.27)) hide))
  (property "Datasheet" "~" (id 3) (at 85.09 92.71 0) (effects (font (size 1.27 1.27)) hide))
  (property "LCSC" "C23162" (id 4) (at 85.09 92.71 0) (effects (font (size 1.27 1.27)) hide)) (pin "1") (pin "2"))

 (symbol (lib_id "Device:R") (at 96.52 96.52 270) (unit 1) (in_bom yes) (on_board yes) (fields_autoplaced)
  (property "Reference" "R8" (id 0) (at 96.52 91.5374 90))
  (property "Value" "4.7k" (id 1) (at 96.52 94.3125 90))
  (property "Footprint" "Resistor_SMD:R_0603_1608Metric_Pad0.98x0.95mm_HandSolder" (id 2) (at 96.52 94.742 90) (effects (font (size 1.27 1.27)) hide))
  (property "Datasheet" "~" (id 3) (at 96.52 96.52 0) (effects (font (size 1.27 1.27)) hide))
  (property "LCSC" "C23162" (id 4) (at 96.52 96.52 0) (effects (font (size 1.27 1.27)) hide)) (pin "1") (pin "2"))

 (symbol (lib_id "Device:R") (at 198.12 92.71 270) (unit 1) (in_bom yes) (on_board yes)
  (property "Reference" "R9" (id 0) (at 193.04 91.5374 90))
  (property "Value" "1.5k" (id 1) (at 203.2 91.7725 90))
  (property "Footprint" "Resistor_SMD:R_0603_1608Metric_Pad0.98x0.95mm_HandSolder" (id 2) (at 198.12 90.932 90) (effects (font (size 1.27 1.27)) hide))
  (property "Datasheet" "~" (id 3) (at 198.12 92.71 0) (effects (font (size 1.27 1.27)) hide))
  (property "LCSC" "C22843" (id 4) (at 198.12 92.71 0) (effects (font (size 1.27 1.27)) hide)) (pin "1") (pin "2"))

 (symbol (lib_id "Device:R") (at 198.12 95.25 270) (unit 1) (in_bom yes) (on_board yes)
  (property "Reference" "R10" (id 0) (at 193.04 94.0774 90))
  (property "Value" "1.5k" (id 1) (at 203.2 94.3125 90))
  (property "Footprint" "Resistor_SMD:R_0603_1608Metric_Pad0.98x0.95mm_HandSolder" (id 2) (at 198.12 93.472 90) (effects (font (size 1.27 1.27)) hide))
  (property "Datasheet" "~" (id 3) (at 198.12 95.25 0) (effects (font (size 1.27 1.27)) hide))
  (property "LCSC" "C22843" (id 4) (at 198.12 95.25 0) (effects (font (size 1.27 1.27)) hide)) (pin "1") (pin "2"))

 (symbol (lib_id "Device:R") (at 203.2 77.47 270) (unit 1) (in_bom yes) (on_board yes) (fields_autoplaced)
  (property "Reference" "R11" (id 0) (at 203.2 72.4874 90))
  (property "Value" "1.5k" (id 1) (at 203.2 75.2625 90))
  (property "Footprint" "Resistor_SMD:R_0603_1608Metric_Pad0.98x0.95mm_HandSolder" (id 2) (at 203.2 75.692 90) (effects (font (size 1.27 1.27)) hide))
  (property "Datasheet" "~" (id 3) (at 203.2 77.47 0) (effects (font (size 1.27 1.27)) hide))
  (property "LCSC" "C22843" (id 4) (at 203.2 77.47 0) (effects (font (size 1.27 1.27)) hide)) (pin "1") (pin "2"))

 (symbol (lib_id "Mechanical:MountingHole_Pad") (at 63.5 137.16 0) (unit 1) (in_bom yes) (on_board yes) (fields_autoplaced)
  (property "Reference" "H1" (id 0) (at 66.0401 135.934 0) (effects (font (size 1.27 1.27)) (justify left)))
  (property "Value" "MountingHole_Pad" (id 1) (at 66.0401 138.7091 0) (effects (font (size 1.27 1.27)) (justify left) hide))
  (property "Footprint" "MountingHole:MountingHole_3.2mm_M3_Pad_Via" (id 2) (at 63.5 137.16 0) (effects (font (size 1.27 1.27)) hide))
  (property "Datasheet" "~" (id 3) (at 63.5 137.16 0) (effects (font (size 1.27 1.27)) hide)) (pin "1"))

 (symbol (lib_id "Mechanical:MountingHole_Pad") (at 71.12 137.16 0) (unit 1) (in_bom yes) (on_board yes) (fields_autoplaced)
  (property "Reference" "H2" (id 0) (at 73.6601 135.934 0) (effects (font (size 1.27 1.27)) (justify left)))
  (property "Value" "MountingHole_Pad" (id 1) (at 73.6601 138.7091 0) (effects (font (size 1.27 1.27)) (justify left) hide))
  (property "Footprint" "MountingHole:MountingHole_3.2mm_M3_Pad_Via" (id 2) (at 71.12 137.16 0) (effects (font (size 1.27 1.27)) hide))
  (property "Datasheet" "~" (id 3) (at 71.12 137.16 0) (effects (font (size 1.27 1.27)) hide)) (pin "1"))

 (symbol (lib_id "Mechanical:MountingHole_Pad") (at 78.74 137.16 0) (unit 1) (in_bom yes) (on_board yes) (fields_autoplaced)
  (property "Reference" "H3" (id 0) (at 81.2801 135.934 0) (effects (font (size 1.27 1.27)) (justify left)))
  (property "Value" "MountingHole_Pad" (id 1) (at 81.2801 138.7091 0) (effects (font (size 1.27 1.27)) (justify left) hide))
  (property "Footprint" "MountingHole:MountingHole_3.2mm_M3_Pad_Via" (id 2) (at 78.74 137.16 0) (effects (font (size 1.27 1.27)) hide))
  (property "Datasheet" "~" (id 3) (at 78.74 137.16 0) (effects (font (size 1.27 1.27)) hide)) (pin "1"))

 (symbol (lib_id "Mechanical:MountingHole_Pad") (at 86.36 137.16 0) (unit 1) (in_bom yes) (on_board yes) (fields_autoplaced)
  (property "Reference" "H4" (id 0) (at 88.9001 135.934 0) (effects (font (size 1.27 1.27)) (justify left)))
  (property "Value" "MountingHole_Pad" (id 1) (at 88.9001 138.7091 0) (effects (font (size 1.27 1.27)) (justify left) hide))
  (property "Footprint" "MountingHole:MountingHole_3.2mm_M3_Pad_Via" (id 2) (at 86.36 137.16 0) (effects (font (size 1.27 1.27)) hide))
  (property "Datasheet" "~" (id 3) (at 86.36 137.16 0) (effects (font (size 1.27 1.27)) hide)) (pin "1"))

 (symbol (lib_id "Device:LED") (at 210.82 77.47 0) (unit 1) (in_bom yes) (on_board yes) (fields_autoplaced)
  (property "Reference" "D1" (id 0) (at 210.439 72.2334 0))
  (property "Value" "Green" (id 1) (at 210.439 75.0085 0))
  (property "Footprint" "LED_SMD:LED_0805_2012Metric_Pad1.15x1.40mm_HandSolder" (id 2) (at 210.82 77.47 0) (effects (font (size 1.27 1.27)) hide))
  (property "Datasheet" "~" (id 3) (at 210.82 77.47 0) (effects (font (size 1.27 1.27)) hide))
  (property "LCSC" "C2297" (id 4) (at 210.82 77.47 0) (effects (font (size 1.27 1.27)) hide)) (pin "1") (pin "2"))

 (symbol (lib_id "Device:C") (at 171.45 76.2 90) (unit 1) (in_bom yes) (on_board yes) (fields_autoplaced)
  (property "Reference" "C5" (id 0) (at 171.45 70.0744 90))
  (property "Value" "100n" (id 1) (at 171.45 72.8495 90))
  (property "Footprint" "Capacitor_SMD:C_0603_1608Metric_Pad1.08x0.95mm_HandSolder" (id 2) (at 175.26 75.2348 0) (effects (font (size 1.27 1.27)) hide))
  (property "Datasheet" "~" (id 3) (at 171.45 76.2 0) (effects (font (size 1.27 1.27)) hide))
  (property "LCSC" "C14663" (id 4) (at 171.45 76.2 0) (effects (font (size 1.27 1.27)) hide)) (pin "1") (pin "2"))

 (symbol (lib_id "rusefi_logo:RUSEFI_LOGO") (at 181.61 173.99 0) (unit 1) (in_bom yes) (on_board yes) (fields_autoplaced)
  (property "Reference" "G8" (id 0) (at 181.61 176.6062 0) (effects (font (size 1.524 1.524)) hide))
  (property "Value" "RUSEFI_LOGO" (id 1) (at 181.61 171.3738 0) (effects (font (size 1.524 1.524)) hide))
  (property "Footprint" "kicad6-libraries:rusefi_logo" (id 2) (at 181.61 173.99 0) (effects (font (size 1.27 1.27)) hide))
  (property "Datasheet" "" (id 3) (at 181.61 173.99 0) (effects (font (size 1.27 1.27)) hide)))

 (symbol (lib_id "Connector:Screw_Terminal_01x03") (at 68.58 96.52 0) (mirror y) (unit 1) (in_bom yes) (on_board yes)
  (property "Reference" "J21" (id 0) (at 67.8815 91.2834 0))
  (property "Value" "Screw_Terminal_01x03" (id 1) (at 60.2615 101.6785 0))
  (property "Footprint" "TerminalBlock_MetzConnect:TerminalBlock_MetzConnect_Type055_RT01503HDWU_1x03_P5.00mm_Horizontal" (id 2) (at 68.58 96.52 0) (effects (font (size 1.27 1.27)) hide))
  (property "Datasheet" "~" (id 3) (at 68.58 96.52 0) (effects (font (size 1.27 1.27)) hide))
  (property "LCSC" "C128026" (id 4) (at 68.58 96.52 0) (effects (font (size 1.27 1.27)) hide)) (pin "1") (pin "2") (pin "3"))

 (symbol (lib_id "Connector:Screw_Terminal_01x04") (at 219.71 95.25 0) (mirror x) (unit 1) (in_bom yes) (on_board yes)
  (property "Reference" "J22" (id 0) (at 219.1385 87.4734 0))
  (property "Value" "Screw_Terminal_01x04" (id 1) (at 228.0285 100.4085 0))
  (property "Footprint" "TerminalBlock_MetzConnect:TerminalBlock_MetzConnect_Type055_RT01504HDWU_1x04_P5.00mm_Horizontal" (id 2) (at 219.71 95.25 0) (effects (font (size 1.27 1.27)) hide))
  (property "Datasheet" "~" (id 3) (at 219.71 95.25 0) (effects (font (size 1.27 1.27)) hide))
  (property "LCSC" "C173286" (id 4) (at 219.71 95.25 0) (effects (font (size 1.27 1.27)) hide)) (pin "1") (pin "2") (pin "3") (pin "4"))

 (symbol (lib_id "Power_Protection:SRV05-4") (at 119.38 99.06 0) (unit 1) (in_bom yes) (on_board yes)
  (property "Reference" "U3" (id 0) (at 113.03 87.6004 0))
  (property "Value" "SRV05-4" (id 1) (at 125.73 87.8355 0))
  (property "Footprint" "Package_TO_SOT_SMD:SOT-23-6" (id 2) (at 137.16 110.49 0) (effects (font (size 1.27 1.27)) hide))
  (property "Datasheet" "http://www.onsemi.com/pub/Collateral/SRV05-4-D.PDF" (id 3) (at 119.38 99.06 0) (effects (font (size 1.27 1.27)) hide))
  (property "LCSC" "C85364" (id 4) (at 119.38 99.06 0) (effects (font (size 1.27 1.27)) hide)) (pin "1") (pin "2") (pin "3") (pin "4") (pin "5") (pin "6"))

 (symbol (lib_id "74xx:74LS163") (at 175.26 100.33 0) (unit 1) (in_bom yes) (on_board yes)
  (property "Reference" "U4" (id 0) (at 168.91 83.7904 0))
  (property "Value" "74VHC163FT" (id 1) (at 181.61 84.0255 0))
  (property "Footprint" "Package_SO:TSSOP-16_4.4x5mm_P0.65mm" (id 2) (at 175.26 100.33 0) (effects (font (size 1.27 1.27)) hide))
  (property "Datasheet" "" (id 3) (at 175.26 100.33 0) (effects (font (size 1.27 1.27)) hide))
  (property "LCSC" "C150161" (id 4) (at 175.26 100.33 0) (effects (font (size 1.27 1.27)) hide)) (pin "1") (pin "10") (pin "11") (pin "12") (pin "13") (pin "14") (pin "15") (pin "16") (pin "2") (pin "3") (pin "4") (pin "5") (pin "6") (pin "7") (pin "8") (pin "9"))

 (sheet_instances (path "" (page "1")))

)
